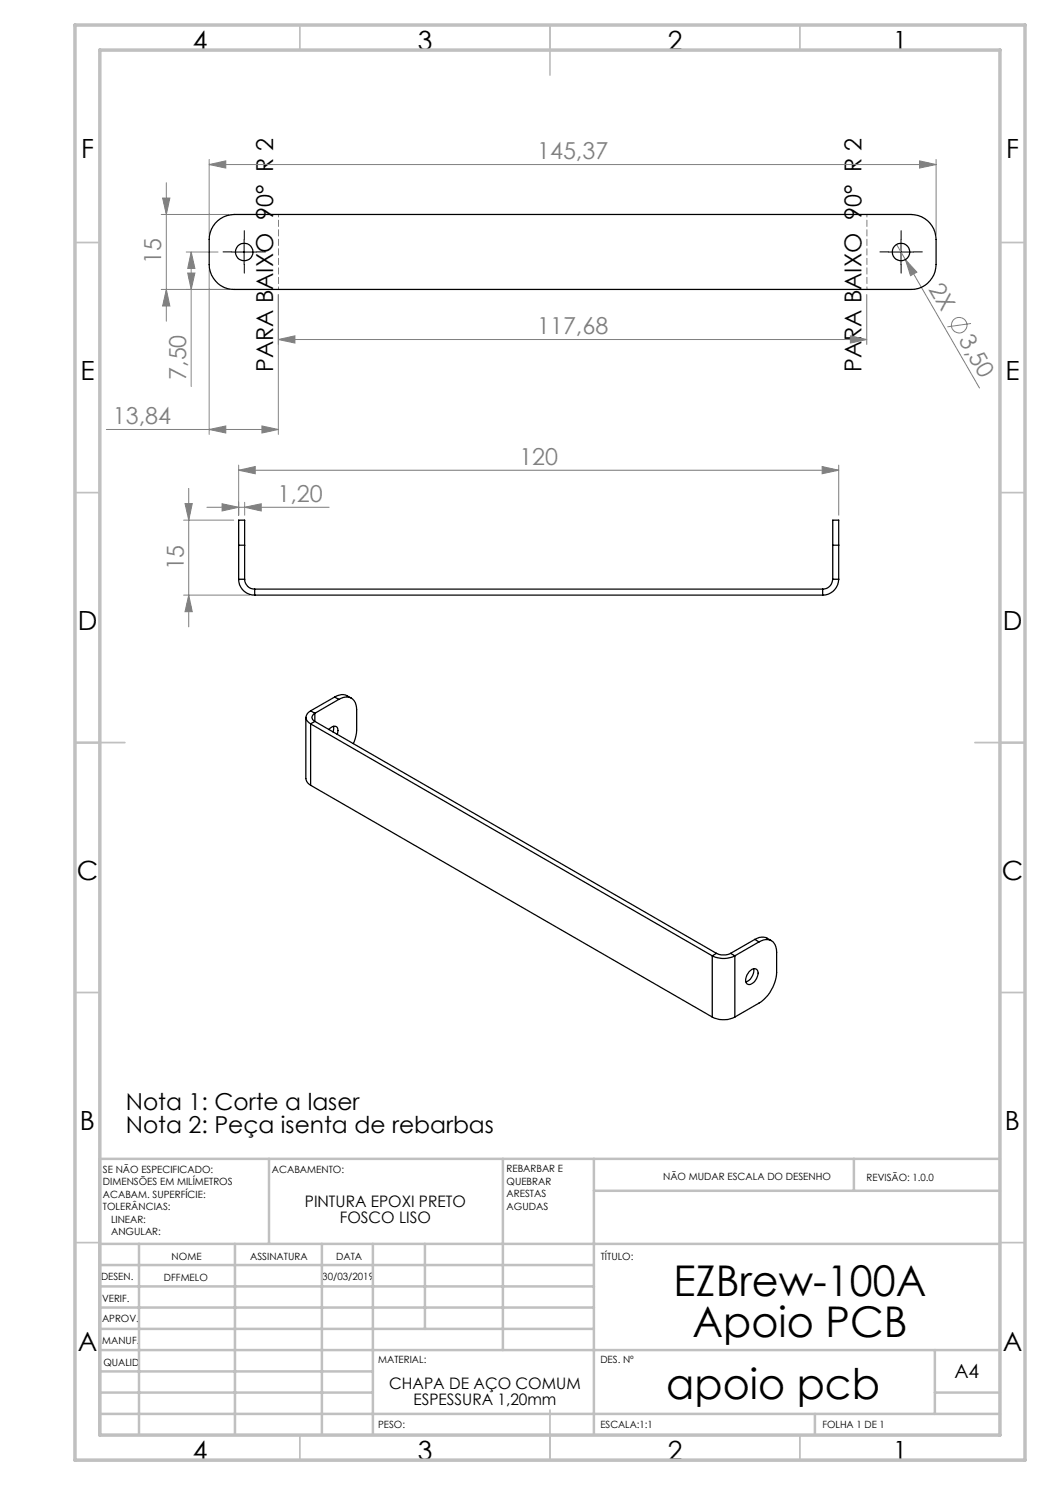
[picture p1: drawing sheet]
<svg xmlns="http://www.w3.org/2000/svg" width="210mm" height="297mm" viewBox="0 0 210 297" stroke-linecap="round" stroke-linejoin="round" font-family="sans-serif">
<g fill="none" stroke="#808080" stroke-width=".2">
<path d="M32.5 39.6h1.5l-.7 3.3zM33.3 36.5v27.7M41.8 32.9l3.4-.7v1.4zM41.8 31.9v15M41.8 32.9h145.4M183.9 32.2l3.3 .7-3.3 .7zM187.2 31.9v15M32.2 57.9h13.6M32.2 42.9h13.6M33.3 57.9l.7 3.3h-1.5zM37.3 50.4h6.3M37.5 54.6h1.5l-.8 3.3z"/>
<path d="M38.2 50.4v26.9M38.2 50.4l.8 3.3h-1.5zM41.8 53.9v33M55.7 58.9v28M173.4 58.9v10M179.3 48.9l1.8 3M181.1 51.9l2.3 2.5-1.3 .7zM181.1 51.9l14.8 25.7M55.7 67.9l3.3-.7v1.4zM55.7 67.9h117.7M170.1 67.2l3.3 .7-3.3 .7zM194.2 64.7l-4.7 .7"/>
<path d="M21.3 85.9h34.4M37.7 97.7v27.7M41.8 85.9l3.4-.7v1.4zM47.7 94l3.3-.7v1.5zM47.7 93v10M47.7 94h120M52.4 85.2l3.3 .7-3.3 .7zM164.4 93.3l3.3 .7-3.3 .8zM167.7 93v10M36.7 119h13.2M36.7 104h10M37 100.7h1.5l-.8 3.3z"/>
<path d="M37.7 119l.8 3.3h-1.5zM41.4 101.5h24.4M44.4 100.7l3.3 .8-3.3 .7zM48.9 101.5l3.3-.8v1.5zM48.9 100.5v2.5"/>
<circle cx="191.8" cy="65" r="1.56"/>
</g>
<path d="M46.4 50.4h-1.8M48.9 47.9v-1.8M48.9 52.9v1.7M51.4 50.4h1.7M177.7 50.4h-1.7M180.2 47.9v-1.8M180.2 52.9v1.7M182.7 50.4h1.8" fill="none" stroke="#000" stroke-width=".2" stroke-dasharray="15.2 1.3 1.3 1.3"/>
<path d="M46.4 50.4h4.9M48.8 47.9v5M177.7 50.4h5M180.2 47.9v5" fill="none" stroke="#000" stroke-width=".2"/>
<path d="M55.7 42.9v15M173.4 57.9v-15" fill="none" stroke="#808080" stroke-width=".2" stroke-dasharray="1.3 .6" stroke-dashoffset=".8"/>
<g fill="none" stroke="#c0c0c0" stroke-width=".35">
<path d="M60 5v5M110 5v10M160 5v5M15 48.5h5M200 48.5h5M15 98.5h5M200 98.5h5M15 148.5h10M195 148.5h10M15 198.5h5M200 198.5h5M15 248.5h5"/>
<path d="M200 248.5h5M60 287v5M110 282v10M160 287v5"/>
</g>
<g fill="none" stroke="#c0c0c0" stroke-width=".5">
<path d="M53.8 231.8v17M100.6 231.8v38.2M118.8 231.8v55.2M118.8 238.2h81.2M170.8 231.8v6.4M200 231.8h-180v55.2M20 248.8h180M20 257.3h98.8M20 253h98.8M27.8 248.8v38.2M47 248.8v38.2M64.4 248.8v38.2"/>
<path d="M74.6 248.8v38.2M85 248.8v17M20 265.8h98.8M20 261.5h98.8M20 278.5h54.6M20 274.3h54.6M20 270h180M187 278.5h13M187 270v12.8M20 282.8h180M163 282.8v4.2"/>
</g>
<path d="M15 5h190v287h-190zM20 10h180v277h-180z" fill="none" stroke="#c0c0c0" stroke-width=".7"/>
<g fill="#808080">
<path d="M181.1 51.9l2.3 2.5-1.3 .7z"/>
<path d="M41.8 32.9l3.4-.7v1.4zM183.9 32.2l3.3 .7-3.3 .7zM55.7 67.9l3.3-.7v1.4zM170.1 67.2l3.3 .7-3.3 .7z"/>
<path d="M41.8 85.9l3.4-.7v1.4zM52.4 85.2l3.3 .7-3.3 .7z"/>
<path d="M47.7 94l3.3-.7v1.5zM164.4 93.3l3.3 .7-3.3 .8zM44.4 100.7l3.3 .8-3.3 .7zM48.9 101.5l3.3-.8v1.5z"/>
<path d="M37.5 54.6h1.5l-.8 3.3zM38.2 50.4l.8 3.3h-1.5zM37.7 119l.8 3.3h-1.5zM37 100.7h1.5l-.8 3.3z"/>
<path d="M32.5 39.6h1.5l-.7 3.3zM33.3 57.9l.7 3.3h-1.5z"/>
</g>
<g fill="none" stroke="#000" stroke-width=".25">
<path d="M43.1 44.6a5 5 0 0 1 3.7-1.7h135.4a5 5 0 0 1 5 5v5a5 5 0 0 1-5 5h-135.4a5 5 0 0 1-5-5v-5a5.1 5.1 0 0 1 1.3-3.3zM47.7 109v-5h1.2v5M47.7 115.8a3.2 3.2 0 0 0 3.2 3.2M47.7 109h1.2M47.7 115.8h1.2M47.7 109v6.8M48.9 115.8a1.99 1.99 0 0 0 2 2M48.9 109v6.8M50.9 117.8v1.2M50.9 119h113.6M50.9 117.8h113.6M164.5 117.8v1.2"/>
<path d="M166.5 109v-5h1.2v5M166.5 115.8a1.99 1.99 0 0 1-2 2M166.5 109h1.2M166.5 115.8h1.2M166.5 109v6.8M167.7 115.8a3.2 3.2 0 0 1-3.2 3.2M167.7 109v6.8M66.9 139.4l.5-.2a2.57 2.57 0 0 1 2.9 .4M66.9 139.4l-4.8 2.8M66.9 139.4l.9 .5M67.8 139.9a2.17 2.17 0 0 1 2.5-.3 2.17 2.17 0 0 1 1 2.3v4.7l-.6 2.1M67.8 139.9l-4.8 2.8"/>
<path d="M61.2 143.5v12.4a1.68 1.68 0 0 0 .9 1.2M62.1 142.2a1.38 1.38 0 0 0-.9 1.3 1.38 1.38 0 0 0 .9 1.3M62.1 144.8l80.4 46.4M62.1 157.1l80.4 46.3M62.1 144.8v12.3M62.1 142.2l.9 .5M63 142.7a.85 .85 0 0 0-.6 .8 .85 .85 0 0 0 .6 .8M63 144.3l-.9 .5M63 144.3l80.3 46.4M63 142.7v1.6M65.8 145.9a1.09 1.09 0 0 1 1.7-.3l.1 .5-.1 .8M66.7 145.3l-.1 1.1"/>
<path d="M142.5 191.2a5 5 0 0 0 4.5 0M142.5 191.2v12.2M143.3 190.7a3.3 3.3 0 0 0 2.8 0M143.3 190.7l-.8 .5M146.1 190.7l.9 .5M147 191.2v12.2M149.8 194.3l.3-.2a.86 .86 0 0 1 1.1-.3 .86 .86 0 0 1 .4 1.1 2.13 2.13 0 0 1-2 2 1.06 1.06 0 0 1-.3-1.5zM150.7 193.7a2.47 2.47 0 0 1-1.5 2.7M151 187.9a2.67 2.67 0 0 1 3.3 .2M151 187.9l-4.9 2.8M151 187.9l.8 .5M151.8 188.4a2.16 2.16 0 0 1 2.5-.3 2.16 2.16 0 0 1 1 2.3v4.1a8 8 0 0 1-3.5 6.1l-4.8 2.8"/>
<path d="M151.8 188.4l-4.8 2.8M142.5 203.4a5 5 0 0 0 4.5 0"/>
<circle cx="48.8" cy="50.4" r="1.76"/>
<circle cx="180.2" cy="50.4" r="1.76"/>
</g>
<g font-size="8.5">
<text x="134.7" y="259.3">EZBrew-100A</text>
<text x="138.5" y="267.4">Apoio PCB</text>
<text x="133.2" y="279.7">apoio pcb</text>
</g>
<g font-size="5.3">
<text x="38.5" y="9.9">4</text>
<text x="83.5" y="9.9">3</text>
<text x="133.6" y="9.9">2</text>
<text x="178.6" y="9.9">1</text>
<text x="16.2" y="31.7">F</text>
<text x="201.2" y="31.7">F</text>
<text x="16.1" y="75.9">E</text>
<text x="201.1" y="75.9">E</text>
<text x="15.5" y="125.9">D</text>
<text x="200.5" y="125.9">D</text>
<text x="15.4" y="175.9">C</text>
<text x="200.4" y="175.9">C</text>
<text x="16" y="225.9">B</text>
<text x="201" y="225.9">B</text>
<text x="15.5" y="270.2">A</text>
<text x="200.5" y="270.2">A</text>
<text x="38.5" y="291.9">4</text>
<text x="83.5" y="291.9">3</text>
<text x="133.6" y="291.9">2</text>
<text x="178.6" y="291.9">1</text>
</g>
<g font-size="4.7" fill="#808080">
<text x="107.4" y="31.9">145,37</text>
<text x="32.3" y="52.9" transform="rotate(-90 32.3 52.9)">15</text>
<text x="185.7" y="57.7" transform="rotate(60 185.7 57.7)">2X</text>
<text x="107.4" y="66.9">117,68</text>
<text x="191.7" y="68.1" transform="rotate(60 191.7 68.1)">3,50</text>
<text x="37.3" y="76" transform="rotate(-90 37.3 76)">7,50</text>
<text x="22.6" y="84.9">13,84</text>
<text x="103.9" y="93">120</text>
<text x="55.5" y="100.4">1,20</text>
<text x="36.7" y="114.1" transform="rotate(-90 36.7 114.1)">15</text>
</g>
<g font-size="4.7">
<text x="54.6" y="74.4" transform="rotate(-90 54.6 74.4)">PARA BAIXO 90° R 2</text>
<text x="172.3" y="74.4" transform="rotate(-90 172.3 74.4)">PARA BAIXO 90° R 2</text>
<text x="25.1" y="222">Nota 1: Corte a laser</text>
<text x="25.1" y="226.6">Nota 2: Peça isenta de rebarbas</text>
</g>
<text font-size="3.9" x="190.9" y="275.5">A4</text>
<g font-size="3.2">
<text x="61" y="241.4">PINTURA EPOXI PRETO</text>
<text x="68" y="244.6">FOSCO LISO</text>
<text x="77.8" y="277.9">CHAPA DE AÇO COMUM</text>
<text x="82.7" y="281.1">ESPESSURA 1,20mm</text>
</g>
<g font-size="2">
<text x="20.6" y="234.6">SE NÃO ESPECIFICADO:</text>
<text x="20.6" y="237.1">DIMENSÕES EM MILÍMETROS</text>
<text x="20.6" y="239.6">ACABAM. SUPERFÍCIE:</text>
<text x="54.4" y="234.6">ACABAMENTO:</text>
<text x="101.3" y="234.5">REBARBAR E</text>
<text x="101.3" y="237">QUEBRAR</text>
<text x="101.3" y="239.5">ARESTAS</text>
<text x="132.6" y="236">NÃO MUDAR ESCALA DO DESENHO</text>
<text x="173.3" y="236.2">REVISÃO: 1.0.0</text>
<text x="20.6" y="242.1">TOLERÂNCIAS:</text>
<text x="22.2" y="244.6">LINEAR:</text>
<text x="101.3" y="242">AGUDAS</text>
<text x="22.2" y="247.1">ANGULAR:</text>
<text x="34.3" y="252">NOME</text>
<text x="50" y="251.9">ASSINATURA</text>
<text x="67.2" y="251.9">DATA</text>
<text x="120.2" y="251.9">TÍTULO:</text>
<text x="20.2" y="256.1">DESEN.</text>
<text x="32.8" y="256.1">DFFMELO</text>
<text x="64.5" y="255.9">30/03/2019</text>
<text x="20.4" y="260.3">VERIF.</text>
<text x="20.4" y="264.4">APROV.</text>
<text x="20.5" y="268.8">MANUF.</text>
<text x="20.7" y="273.1">QUALID</text>
<text x="75.7" y="272.5">MATERIAL:</text>
<text x="120.1" y="272.5">DES. Nº</text>
<text x="75.6" y="285.5">PESO:</text>
<text x="120.1" y="285.6">ESCALA:1:1</text>
<text x="164.5" y="285.6">FOLHA 1 DE 1</text>
</g>
</svg>
